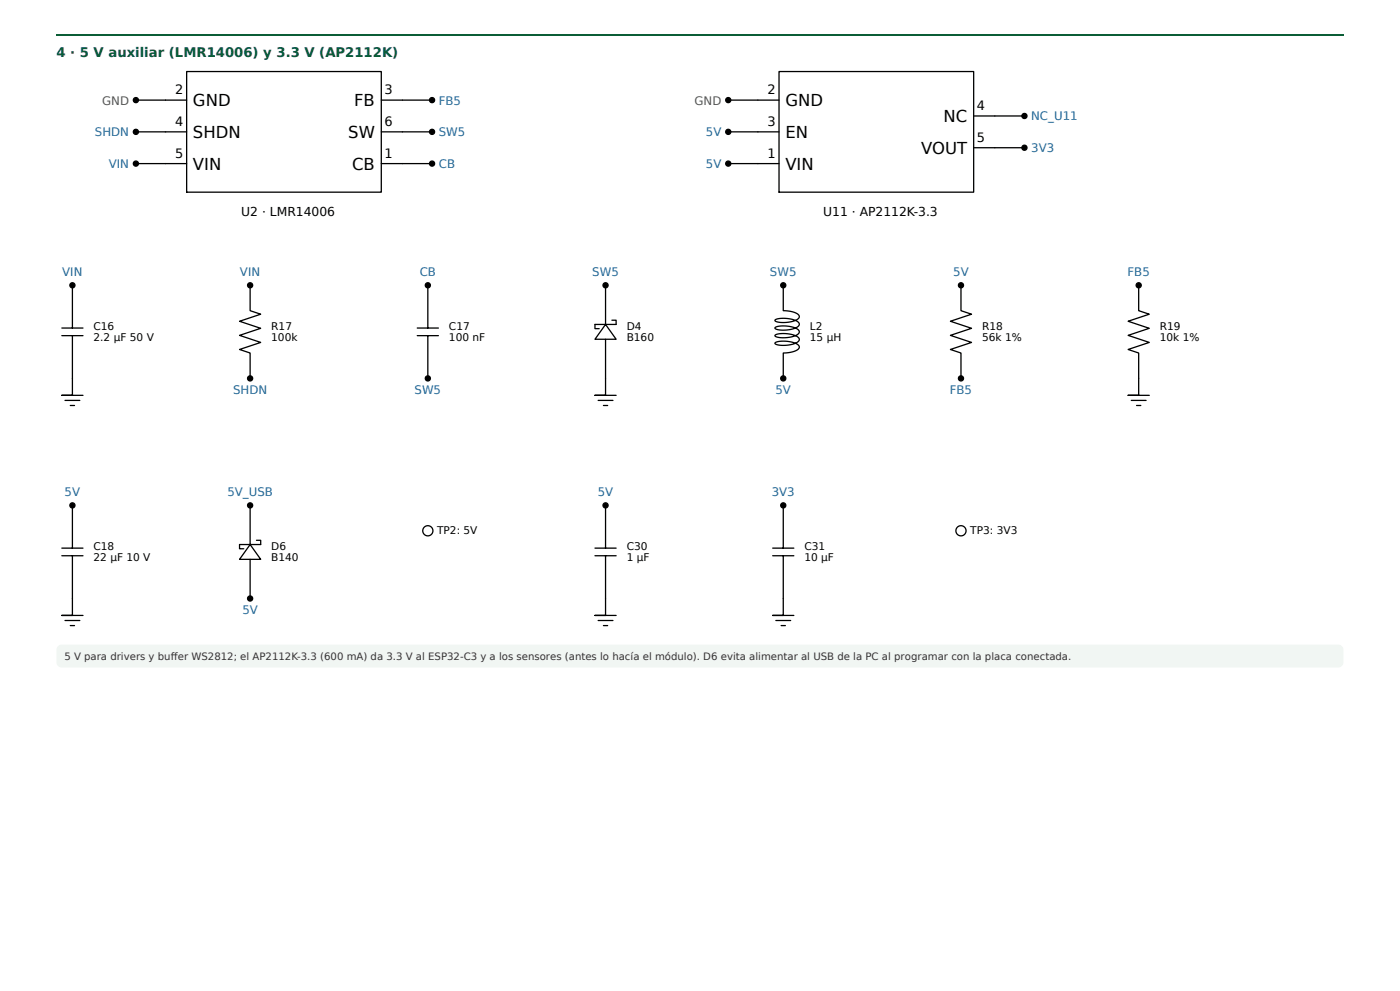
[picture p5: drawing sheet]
<svg xmlns="http://www.w3.org/2000/svg" width="420mm" height="297mm" viewBox="0 0 420 297" stroke-linecap="round" stroke-linejoin="round" font-family="sans-serif">
<path d="M16.9 10.3h386.3v.5h-386.3z" fill="#0b5d36"/>
<path d="M17.4 193.9l1.1-.5h383.1a1.59 1.59 0 0 1 1.6 1.6v3.7a1.59 1.59 0 0 1-1.6 1.6h-383.1a1.59 1.59 0 0 1-1.6-1.6v-3.9z" fill="#f1f6f3"/>
<g fill="none" stroke="#000" stroke-width=".39">
<path d="M40.8 39.6h15.2M40.8 30h15.2M56 21.5h58.4v36.2h-58.4zM114.4 39.6h15.3M114.4 30h15.3M218.6 39.6h15.2M218.6 30h15.2M233.8 21.5h58.4v36.2h-58.4zM292.2 34.8h15.3M40.8 49.1h15.2M114.4 49.1h15.3M218.6 49.1h15.2"/>
<path d="M292.2 44.3h15.3M18.6 98.4h6.3M21.7 85.6v12.8M75.1 85.6v7.6l3.1 1.1-6.3 2.1 6.3 2.1-6.3 2.1 6.3 2.1-6.3 2.2 3.2 1v7.6M125.2 98.4h6.4M128.4 85.6v12.8M181.8 97.3l3.1 4.5h-6.3zM181.8 85.6v11.7M183.7 96.1h1.2v1.2h-6.3v1.3h1.2M235.1 85.6v7.6h.5a5.5 5.5 0 0 1 4.3 1.6 1.66 1.66 0 0 1-1.7 1.5l-3.1 .5a2.84 2.84 0 0 1-2.5-.7 7.6 7.6 0 0 1 6.6 .3 .96 .96 0 0 1 .7 1 .96 .96 0 0 1-.8 .9 8.2 8.2 0 0 1-6.5 .2 1.44 1.44 0 0 1 1.8-.7h1.5a4.8 4.8 0 0 1 4 1.7 2.85 2.85 0 0 1-3 1.7l-1.5 .1a3.6 3.6 0 0 1-2.8-.6 5 5 0 0 1 4.2-.5 3.1 3.1 0 0 1 3.1 1.7 4.8 4.8 0 0 1-4.4 1.7h-.5a2.43 2.43 0 0 1-2.4-.7 7.6 7.6 0 0 1 7.2 .8 1.21 1.21 0 0 1-1.2 1.6l-1.4 .4-2.1 .2v7.6M288.4 85.6v7.6l3.2 1.1-6.3 2.1 6.3 2.1-6.3 2.1 6.3 2.1-6.3 2.2 3.1 1v7.6M341.8 85.6v7.6l3.1 1.1-6.3 2.1 6.3 2.1-6.3 2.1 6.3 2.1-6.3 2.2 3.2 1v12.7h-3.2h6.3"/>
<path d="M18.6 100.7h6.3M21.7 100.7v17.9h-3.1h6.3M125.2 100.7h6.4M128.4 100.7v12.8M181.8 101.8v16.8h-3.2h6.3M19.5 120.1h4.5M21.1 121.7h1.3M179.5 120.1h4.5M181.1 121.7h1.3M339.5 120.1h4.5M341.1 121.7h1.3M21.7 151.6v12.9"/>
<path d="M75.1 151.6v11.8M181.8 151.6v12.9M235.1 151.6v12.9M18.6 164.5h6.3M18.6 166.8h6.3M21.7 166.8v17.9h-3.1h6.3M75.1 163.4l3.1 4.4h-6.3zM75.1 167.8v11.8M77 162.1h1.2v1.3h-6.3v1.3h1.3M178.6 164.5h6.3M178.6 166.8h6.3M181.8 166.8v17.9h-3.2h6.3"/>
<path d="M231.9 164.5h6.4M231.9 166.8h6.4M235.1 166.8v17.9h-3.2h6.4M19.5 186.2h4.5M21.1 187.7h1.3M179.5 186.2h4.5M181.1 187.7h1.3M232.9 186.2h4.4M234.5 187.7h1.2"/>
<circle cx="40.8" cy="30" r=".76"/>
<circle cx="40.8" cy="39.6" r=".76"/>
<circle cx="129.7" cy="30" r=".76"/>
<circle cx="129.7" cy="39.6" r=".76"/>
<circle cx="218.6" cy="30" r=".76"/>
<circle cx="218.6" cy="39.6" r=".76"/>
<circle cx="307.5" cy="34.8" r=".76"/>
<circle cx="40.8" cy="49.1" r=".76"/>
<circle cx="129.7" cy="49.1" r=".76"/>
<circle cx="218.6" cy="49.1" r=".76"/>
<circle cx="307.5" cy="44.3" r=".76"/>
<circle cx="21.7" cy="85.6" r=".76"/>
<circle cx="75.1" cy="85.6" r=".76"/>
<circle cx="128.4" cy="85.6" r=".76"/>
<circle cx="181.8" cy="85.6" r=".76"/>
<circle cx="235.1" cy="85.6" r=".76"/>
<circle cx="288.4" cy="85.6" r=".76"/>
<circle cx="341.8" cy="85.6" r=".76"/>
<circle cx="75.1" cy="113.5" r=".76"/>
<circle cx="128.4" cy="113.5" r=".76"/>
<circle cx="235.1" cy="113.5" r=".76"/>
<circle cx="288.4" cy="113.5" r=".76"/>
<circle cx="21.7" cy="151.6" r=".76"/>
<circle cx="75.1" cy="151.6" r=".76"/>
<circle cx="75.1" cy="179.6" r=".76"/>
</g>
<g fill="#000">
<circle cx="40.8" cy="30" r=".76"/>
<circle cx="40.8" cy="39.6" r=".76"/>
<circle cx="129.7" cy="30" r=".76"/>
<circle cx="129.7" cy="39.6" r=".76"/>
<circle cx="218.6" cy="30" r=".76"/>
<circle cx="218.6" cy="39.6" r=".76"/>
<circle cx="307.5" cy="34.8" r=".76"/>
<circle cx="40.8" cy="49.1" r=".76"/>
<circle cx="129.7" cy="49.1" r=".76"/>
<circle cx="218.6" cy="49.1" r=".76"/>
<circle cx="307.5" cy="44.3" r=".76"/>
<circle cx="21.7" cy="85.6" r=".76"/>
<circle cx="75.1" cy="85.6" r=".76"/>
<circle cx="128.4" cy="85.6" r=".76"/>
<circle cx="181.8" cy="85.6" r=".76"/>
<circle cx="235.1" cy="85.6" r=".76"/>
<circle cx="288.4" cy="85.6" r=".76"/>
<circle cx="341.8" cy="85.6" r=".76"/>
<circle cx="75.1" cy="113.5" r=".76"/>
<circle cx="128.4" cy="113.5" r=".76"/>
<circle cx="235.1" cy="113.5" r=".76"/>
<circle cx="288.4" cy="113.5" r=".76"/>
<circle cx="21.7" cy="151.6" r=".76"/>
<circle cx="75.1" cy="151.6" r=".76"/>
<circle cx="75.1" cy="179.6" r=".76"/>
</g>
<circle cx="128.4" cy="159.3" r="1.52" fill="#fff"/>
<g fill="none" stroke="#000" stroke-width=".39">
<circle cx="128.4" cy="159.3" r="1.52"/>
<circle cx="181.8" cy="151.6" r=".76"/>
<circle cx="235.1" cy="151.6" r=".76"/>
</g>
<g fill="#000">
<circle cx="181.8" cy="151.6" r=".76"/>
<circle cx="235.1" cy="151.6" r=".76"/>
</g>
<circle cx="288.4" cy="159.3" r="1.52" fill="#fff"/>
<circle cx="288.4" cy="159.3" r="1.52" fill="none" stroke="#000" stroke-width=".39"/>
<g font-size="4.9">
<text x="57.9" y="31.9">GND</text>
<text x="106.3" y="31.9">FB</text>
<text x="235.7" y="31.9">GND</text>
<text x="57.9" y="41.4">SHDN</text>
<text x="104.5" y="41.4">SW</text>
<text x="235.7" y="41.4">EN</text>
<text x="283.2" y="36.7">NC</text>
<text x="276.5" y="46.2">VOUT</text>
<text x="57.9" y="50.9">VIN</text>
<text x="105.7" y="50.9">CB</text>
<text x="235.7" y="50.9">VIN</text>
</g>
<text font-size="4" fill="#0b5d36" x="16.9" y="17.2">4 · 5 V auxiliar (LMR14006) y 3.3 V (AP2112K)</text>
<g font-size="3.9">
<text x="52.6" y="28.3">2</text>
<text x="115.4" y="28.3">3</text>
<text x="230.4" y="28.3">2</text>
<text x="293.2" y="33.1">4</text>
<text x="52.6" y="37.8">4</text>
<text x="115.4" y="37.8">6</text>
<text x="230.4" y="37.8">3</text>
<text x="52.6" y="47.3">5</text>
<text x="115.4" y="47.3">1</text>
<text x="230.4" y="47.3">1</text>
<text x="293.2" y="42.6">5</text>
</g>
<g font-size="3.7">
<text x="72.4" y="64.7">U2 · LMR14006</text>
<text x="247.1" y="64.7">U11 · AP2112K-3.3</text>
</g>
<g font-size="3.5" fill="#555">
<text x="30.7" y="31.4">GND</text>
<text x="208.5" y="31.4">GND</text>
</g>
<g font-size="3.5" fill="#1a5fb4">
<text x="131.7" y="31.4">FB5</text>
<text x="28.5" y="40.9">SHDN</text>
<text x="131.7" y="40.9">SW5</text>
<text x="211.9" y="40.9">5V</text>
<text x="309.5" y="36.1">NC_U11</text>
<text x="309.5" y="45.6">3V3</text>
<text x="32.7" y="50.4">VIN</text>
<text x="131.7" y="50.4">CB</text>
<text x="211.9" y="50.4">5V</text>
<text x="18.7" y="82.8">VIN</text>
<text x="72" y="82.8">VIN</text>
<text x="126" y="82.8">CB</text>
<text x="177.8" y="82.8">SW5</text>
<text x="231.1" y="82.8">SW5</text>
<text x="286.1" y="82.8">5V</text>
<text x="338.4" y="82.8">FB5</text>
<text x="69.9" y="118.2">SHDN</text>
<text x="124.4" y="118.2">SW5</text>
<text x="232.8" y="118.2">5V</text>
<text x="285.1" y="118.2">FB5</text>
<text x="19.4" y="148.8">5V</text>
<text x="68.2" y="148.8">5V_USB</text>
<text x="179.4" y="148.8">5V</text>
<text x="231.6" y="148.8">3V3</text>
<text x="72.7" y="184.3">5V</text>
</g>
<g font-size="3.2">
<text x="28.1" y="99">C16</text>
<text x="81.4" y="99">R17</text>
<text x="134.8" y="99">C17</text>
<text x="188.1" y="99">D4</text>
<text x="243.1" y="99">L2</text>
<text x="294.8" y="99">R18</text>
<text x="348.1" y="99">R19</text>
<text x="28.1" y="102.2">2.2 µF 50 V</text>
<text x="81.4" y="102.2">100k</text>
<text x="134.8" y="102.2">100 nF</text>
<text x="188.1" y="102.2">B160</text>
<text x="243.1" y="102.2">15 µH</text>
<text x="294.8" y="102.2">56k 1%</text>
<text x="348.1" y="102.2">10k 1%</text>
<text x="131.2" y="160.3">TP2: 5V</text>
<text x="291.2" y="160.3">TP3: 3V3</text>
<text x="28.1" y="165.1">C18</text>
<text x="81.4" y="165.1">D6</text>
<text x="188.1" y="165.1">C30</text>
<text x="241.4" y="165.1">C31</text>
<text x="28.1" y="168.3">22 µF 10 V</text>
<text x="81.4" y="168.3">B140</text>
<text x="188.1" y="168.3">1 µF</text>
<text x="241.4" y="168.3">10 µF</text>
</g>
<text font-size="3" fill="#333" x="19.3" y="197.9">5 V para drivers y buffer WS2812; el AP2112K-3.3 (600 mA) da 3.3 V al ESP32-C3 y a los sensores (antes lo hacía el módulo). D6 evita alimentar al USB de la PC al programar con la placa conectada.</text>
</svg>
